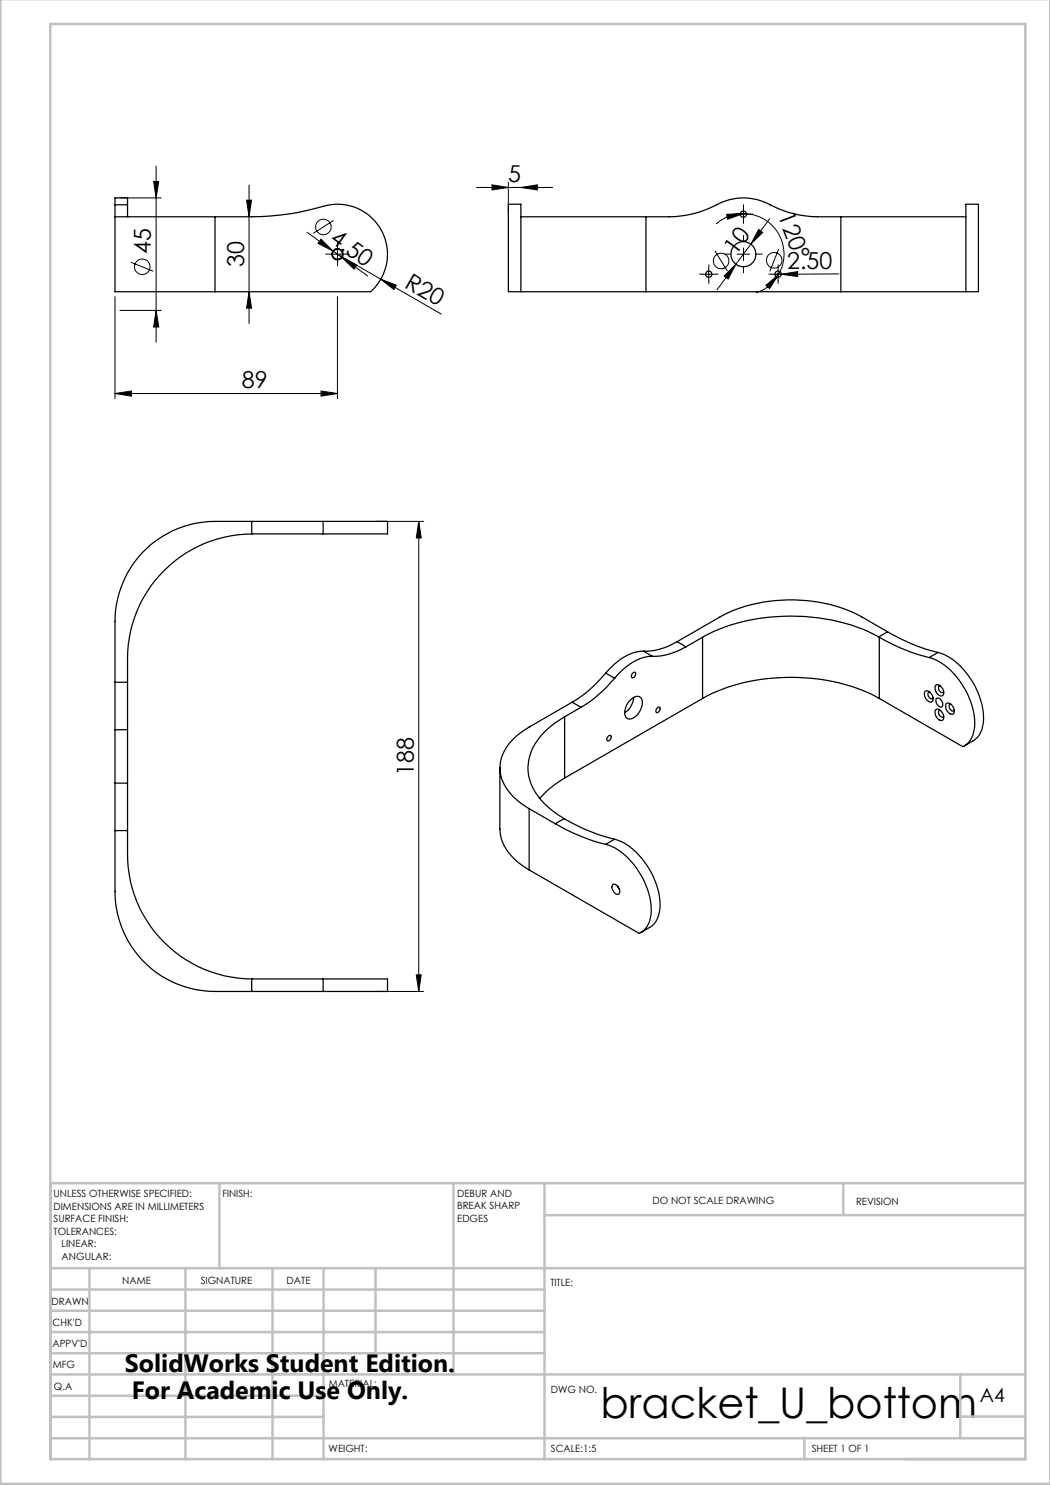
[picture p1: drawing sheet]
<svg xmlns="http://www.w3.org/2000/svg" width="210mm" height="297mm" viewBox="0 0 210 297" stroke-linecap="round" stroke-linejoin="round" font-family="sans-serif">
<g fill="none" stroke="#000" stroke-width=".2">
<path d="M24 39.6h8.2M30.7 36.3h1l-.5 3.3zM31.2 33.2v35.2M49.8 37v27.7M95.3 37.5h15.2M98.4 37l3.3 .5-3.3 .5zM101.7 36.5v5.8M104.2 37.5l3.3-.5v1zM23 59.3v20.4M26.2 52.5l4.5 1.8M49.3 40h1l-.5 3.4zM49.8 58.3l.5 3.3h-1z"/>
<path d="M61.4 46.5l5.2 3.7M64.2 47.8l2.4 2.4-3-1.5zM66.3 50.8h2.5M66.6 50.2l1.8 1.3M66.7 44.1l-4 2.6M67.5 50.8l20.8 12M67.5 49.6v2.5M67.5 59.3v20.4M68.4 51.5l3 1.5-.6 .8zM68.4 51.5l5.2 3.7M76.2 55.8l3.1 1.2-.5 .9zM140.5 54.9h2.5"/>
<path d="M141.7 53.6v2.5M143 50.2l2.5 4M145.3 42.9l3.4-.2-3.2 1.1zM147.2 52.8l-1.6 3-.8-.6zM147.2 52.8l-3.8 5.2M147.4 50.8h2.5M147.4 42.9h2.5M148.7 42.7a8.1 8.1 0 0 1 7 12.2M148.7 42.7a8.1 8.1 0 0 0-5.5 2.1M148.7 41.6v2.5M148.7 49.6v2.5M150.2 48.8l-3 4"/>
<path d="M151.7 45.9l.8 .6-2.3 2.3zM153.2 57.1l2.5-2.2-1.8 2.8zM154 43.7l-3.8 5.1M154.3 54.9h2.5M155.6 53.6v2.5M155.7 49.8l-1.7 4.5M155.7 54.9a8.2 8.2 0 0 1-4.5 3.7M156.2 54.9l3.3-.6v1zM167.8 54.8l-11.6 .1M23 78.7l3.3-.5v1zM23 78.7h44.5M24 62.1h8.2"/>
<path d="M31.2 62.1l.5 3.3h-1zM64.2 78.2l3.3 .5-3.3 .5zM75.1 104.3h9.6M83.7 104.3l.5 3.3h-.9zM83.7 104.3v94M75.1 198.3h9.6M83.3 195h.9l-.5 3.3z"/>
<circle cx="28.4" cy="53.3" r="1.56"/>
<circle cx="64.7" cy="45.4" r="1.55"/>
<circle cx="144.2" cy="52.2" r="1.55"/>
<circle cx="154.8" cy="52.1" r="1.56"/>
</g>
<g fill="none" stroke="#000" stroke-width=".2" stroke-dasharray="15.2 1.3 1.3 1.3">
<path d="M66.3 50.8h-1.2M67.5 49.6v-1.2M67.5 52.1v1.1M68.8 50.8h1.1M140.5 54.8h-.6M141.8 53.6v-.7M141.8 56.1v.6M143 54.8h.6M146.2 50.8h-1.3M147.4 42.8h-.6M148.7 48.3v-1.2M148.7 53.3v1.3"/>
<path d="M148.7 41.6v-.7M148.7 44.1v.6M149.9 42.8h.7M151.2 50.8h1.2M154.4 54.8h-.6M155.6 53.6v-.7M155.6 56.1v.6M156.9 54.8h.6"/>
</g>
<g fill="none" stroke="#c0c0c0" stroke-width=".5">
<path d="M.1 -.1v296.9h209.9v-296.9M10.1 4.8h195v287h-195zM43.9 236.6v17M90.7 236.6v38.3M108.9 236.6v55.3M168.7 236.6v6.3M205.1 236.6h-195v55.3M10.1 253.6h195M10.1 257.9h98.8M17.9 253.6v38.3M37.1 253.6v38.3M54.5 253.6v38.3"/>
<path d="M64.7 253.6v38.3M75.1 253.6v17M108.9 243h96.2M10.1 270.6h98.8M10.1 266.4h98.8M10.1 262.1h98.8M10.1 279.1h54.6M10.1 274.9h195M192.1 274.8v12.7M10.1 287.7h195M10.1 283.4h54.6M160.9 287.5v4.3"/>
<path d="M192.1 283.3h13"/>
</g>
<g fill="#000">
<path d="M76.2 55.8l3.1 1.2-.5 .9zM156.2 54.9l3.3-.6v1z"/>
<path d="M104.2 37.5l3.3-.5v1zM98.4 37l3.3 .5-3.3 .5z"/>
<path d="M49.3 40h1l-.5 3.4zM49.8 58.3l.5 3.3h-1zM83.7 104.3l.5 3.3h-.9zM83.3 195h.9l-.5 3.3z"/>
<path d="M68.4 51.5l2.4 2.3 .6-.8zM64.2 47.8l-.6 .9 3 1.5z"/>
<path d="M145.3 42.9l.2 .9 3.2-1.1zM153.2 57.1l.7 .6 1.8-2.8z"/>
<path d="M151.7 45.9l-1.5 2.9 2.3-2.3zM147.2 52.8l-2.4 2.4 .8 .6z"/>
<path d="M31.2 62.1l.5 3.3h-1zM30.7 36.3h1l-.5 3.3z"/>
<path d="M64.2 78.2l3.3 .5-3.3 .5zM23 78.7l3.3-.5v1z"/>
</g>
<g fill="none" stroke="#000" stroke-width=".25">
<path d="M23 43.4v14.9h20M23 43.4h20M23 41v2.4M23 41v-1.4h2.5v1.4M23 41h2.5M25.5 41v2.4M43 43.4a85.9 85.9 0 0 0 12.8-.4 78 78 0 0 0 10.6-2.1 10 10 0 0 1 10.2 5.9 10 10 0 0 1-2.5 11.5h-31.1M43 43.4v14.9M101.7 40.8h2.5v17.5h-2.5zM104.2 43.4h25M104.2 58.3h25M129.2 43.4a30.8 30.8 0 0 0 9.5-.7l3.5-1.2a11.8 11.8 0 0 1 12.9 0 20.5 20.5 0 0 0 8.4 1.9h4.7"/>
<path d="M129.2 58.3h39M129.2 43.4v14.9M168.2 43.4h25M168.2 58.3h25M168.2 43.4v14.9M193.2 40.8h2.5v17.5h-2.5zM50.3 106.8h14.3M50.3 104.3h14.3M50.3 104.3h-7.3a20 20 0 0 0-20 20v12.2M50.3 106.8a25 25 0 0 0-24.8 25v4.7M50.3 104.3v2.5M64.6 104.3h12.9v2.5h-12.9"/>
<path d="M64.6 104.3v2.5M23 136.5v9.4M23 136.5h2.5M25.5 136.5v9.4M121.1 134.6a24.6 24.6 0 0 1-6.7 5.8M121.1 134.6l1.8 1M122.9 135.6a27.3 27.3 0 0 1-6.7 5.9M126.5 134.7l.3-.3a.53 .53 0 0 1 .4 .6 .53 .53 0 0 1-.4 .5l-.3 .1-.2-.2zM126.7 139.5a4 4 0 0 1-1.7 3.1M128.7 130.2a9.1 9.1 0 0 0-6.3 3.1l-1.3 1.3M128.7 130.2l1.8 1.1M130.5 131.3a9.1 9.1 0 0 0-6.4 3l-1.2 1.3"/>
<path d="M135.4 128.3a12.8 12.8 0 0 1-6.7 1.9M135.4 128.3l1.8 1.1M137.2 129.4a12.8 12.8 0 0 1-6.7 1.9M140.5 139.7a39 39 0 0 1 27.2-3.1l3.8 1.1 2.3 .9 2.1 1.1M140.5 127.5v12.2M140.5 127.5l-3.3 1.9M140.5 139.7l-27.6 15.9M175.8 127.4a39.1 39.1 0 0 0-24.6-3.6 31.8 31.8 0 0 0-10.7 3.7M175.8 127.4l.1 .1M175.9 127.5a37.5 37.5 0 0 0 9.9 4M175.9 127.5v12.2M177.5 126.4l-5.2-3a31.2 31.2 0 0 0-28.3 0l-8.6 4.9"/>
<path d="M177.5 126.4a36 36 0 0 0 10.1 4.1M177.5 126.4l-1.7 1M185.1 138.3a1.31 1.31 0 0 1 1.5 1.3 .62 .62 0 0 1-.3 .8 .62 .62 0 0 1-.8-.2 1.54 1.54 0 0 1-.4-1.9zM185.8 131.5a13.3 13.3 0 0 1 8.1 8.2 10 10 0 0 1 .4 7.8 3.3 3.3 0 0 1-1.8 1.8l-16.6-9.6M185.9 138.4a.78 .78 0 0 0-.3 .8 .78 .78 0 0 0 .6 .6l.4-.2M187.2 137a1.31 1.31 0 0 1 1.5 1.4 .61 .61 0 0 1-.3 .8 .61 .61 0 0 1-.8-.3 1.54 1.54 0 0 1-.4-1.9zM187.3 139.7a1.17 1.17 0 0 1 1.1 1.7 1.14 1.14 0 0 1-1.2-1.4zM187.6 130.5a13.2 13.2 0 0 1 7.7 7.4 10.5 10.5 0 0 1 .8 8.6 3.3 3.3 0 0 1-1.5 1.7l-1.7 1M187.6 130.5l-1.8 1M188.1 137.2a.58 .58 0 0 0-.5 .5 .58 .58 0 0 0 .4 .6 .43 .43 0 0 0 .7 .1v-.1M23 145.9v10.7M23 156.6v9.5"/>
<path d="M23 156.6h2.5M23 145.9h2.5M25.5 145.9v10.7M25.5 156.6v9.5M100 153.6v12.2a9.6 9.6 0 0 0 5 7.7l.8 .5M112.9 143.4a13.5 13.5 0 0 0-7.1 8.5 9.8 9.8 0 0 0 3.6 9.3l1.6 1.3 1.8 1.2M112.9 155.6l-2.7 1.9-2.3 2.2M112.9 143.4v12.2M114.4 140.4l-8.6 5a10.9 10.9 0 0 0-5.7 7.1 8.6 8.6 0 0 0 4.1 8.2l1.6 1M114.4 140.4l1.8 1.1M116.2 141.5l-3.3 1.9M121.7 147.2l.2-.1a.53 .53 0 0 1 .4 .5 .53 .53 0 0 1-.4 .5l-.4 .1-.1-.3z"/>
<path d="M125.8 140.3a1.7 1.7 0 0 1 2.3-.9 2.17 2.17 0 0 1 0 2.7 2.58 2.58 0 0 1-2.5 1.7 1.75 1.75 0 0 1-.4-2.4zM131.5 141.5l.3-.1a.66 .66 0 0 1 .1 .7 .66 .66 0 0 1-.6 .4l-.1-.5zM187.2 141.9a1.31 1.31 0 0 1 1.5 1.4 .62 .62 0 0 1-.2 .8 .62 .62 0 0 1-.9-.3 1.54 1.54 0 0 1-.4-1.9zM188.1 142.1h-.1a.78 .78 0 0 0-.3 .8 .78 .78 0 0 0 .6 .5l.4-.2M189.3 140.7a1.43 1.43 0 0 1 1.5 1.9 .67 .67 0 0 1-.7 .3 .67 .67 0 0 1-.5-.5l-.4-.8-.1-.6zM190.2 140.9a.57 .57 0 0 0-.4 .5 .57 .57 0 0 0 .3 .6l.4 .2h.3l.1-.2M23 166.1v12.2a20 20 0 0 0 20 20h7.3M23 166.1h2.5M25.5 166.1a39.8 39.8 0 0 0 .6 10.3 25.1 25.1 0 0 0 24.2 19.4M105.8 161.7v12.3M105.8 161.7l5.3 3M111.1 164.7a39.1 39.1 0 0 0 10 4.2"/>
<path d="M112.8 163.7a36.6 36.6 0 0 0 10.1 4.1M112.8 163.7l-1.7 1M121.1 168.9a12.7 12.7 0 0 1 7.4 6.6 12 12 0 0 1 1.4 8.8l-.5 1a3.5 3.5 0 0 1-1.6 1.4l-22-12.7M122.5 177a.95 .95 0 0 1 1.4 .8v.3a.55 .55 0 0 1-.2 .7 .55 .55 0 0 1-.7-.2l-.5-.7-.1-.5zM122.9 167.8a12.7 12.7 0 0 1 7.3 6.7 12 12 0 0 1 1.5 8.8l-.5 1-.7 .8-2.3 1.4M122.9 167.8l-1.8 1.1M123.5 177.2l.4 .7M50.3 198.3h14.3M50.3 195.8h14.3M50.3 195.8v2.5M64.6 195.8h12.9v2.5h-12.9M64.6 195.8v2.5"/>
<circle cx="67.5" cy="50.8" r="1.12"/>
<circle cx="67.5" cy="50.9" r="1"/>
<circle cx="141.7" cy="54.8" r=".63"/>
<circle cx="148.7" cy="50.8" r="2.5"/>
<circle cx="148.7" cy="42.8" r=".62"/>
<circle cx="155.6" cy="54.8" r=".63"/>
</g>
<text font-size="8.5" x="120.1" y="283.5">bracket_U_bottom</text>
<g font-size="5">
<text x="25" y="274.4">SolidWorks Student Edition.</text>
<text x="26.4" y="279.9">For Academic Use Only.</text>
</g>
<g font-size="4.7">
<text x="101.6" y="36.5">5</text>
<text x="155.5" y="43.1" transform="rotate(69 155.5 43.1)">120°</text>
<text x="30.2" y="50.8" transform="rotate(-90 30.2 50.8)">45</text>
<text x="48.8" y="53.4" transform="rotate(-90 48.8 53.4)">30</text>
<text x="65.8" y="48.3" transform="rotate(36 65.8 48.3)">4.50</text>
<text x="147.1" y="51.1" transform="rotate(-53 147.1 51.1)">10</text>
<text x="157.4" y="53.7">2.50</text>
<text x="80.7" y="57.3" transform="rotate(30 80.7 57.3)">R20</text>
<text x="48.4" y="77.7">89</text>
<text x="82.8" y="155.2" transform="rotate(-90 82.8 155.2)">188</text>
</g>
<text font-size="3.9" x="196" y="280.4">A4</text>
<g font-size="2">
<text x="10.7" y="239.5">UNLESS OTHERWISE SPECIFIED:</text>
<text x="44.5" y="239.5">FINISH:</text>
<text x="91.4" y="239.4">DEBUR AND</text>
<text x="10.7" y="242">DIMENSIONS ARE IN MILLIMETERS</text>
<text x="10.7" y="244.5">SURFACE FINISH:</text>
<text x="91.4" y="241.9">BREAK SHARP</text>
<text x="91.4" y="244.4">EDGES</text>
<text x="130.5" y="240.8">DO NOT SCALE DRAWING</text>
<text x="171.2" y="241">REVISION</text>
<text x="10.7" y="247">TOLERANCES:</text>
<text x="12.3" y="249.5">LINEAR:</text>
<text x="12.3" y="252">ANGULAR:</text>
<text x="24.4" y="256.9">NAME</text>
<text x="40.1" y="256.8">SIGNATURE</text>
<text x="57.3" y="256.8">DATE</text>
<text x="110.1" y="257.1">TITLE:</text>
<text x="10.3" y="260.9">DRAWN</text>
<text x="10.5" y="269.3">APPV'D</text>
<text x="10.5" y="265.2">CHK'D</text>
<text x="10.6" y="273.6">MFG</text>
<text x="10.8" y="278">Q.A</text>
<text x="65.8" y="277.4">MATERIAL:</text>
<text x="110.2" y="278.5">DWG NO.</text>
<text x="65.7" y="290.4">WEIGHT:</text>
<text x="110.2" y="290.5">SCALE:1:5</text>
<text x="162.4" y="290.4">SHEET 1 OF 1</text>
</g>
</svg>
